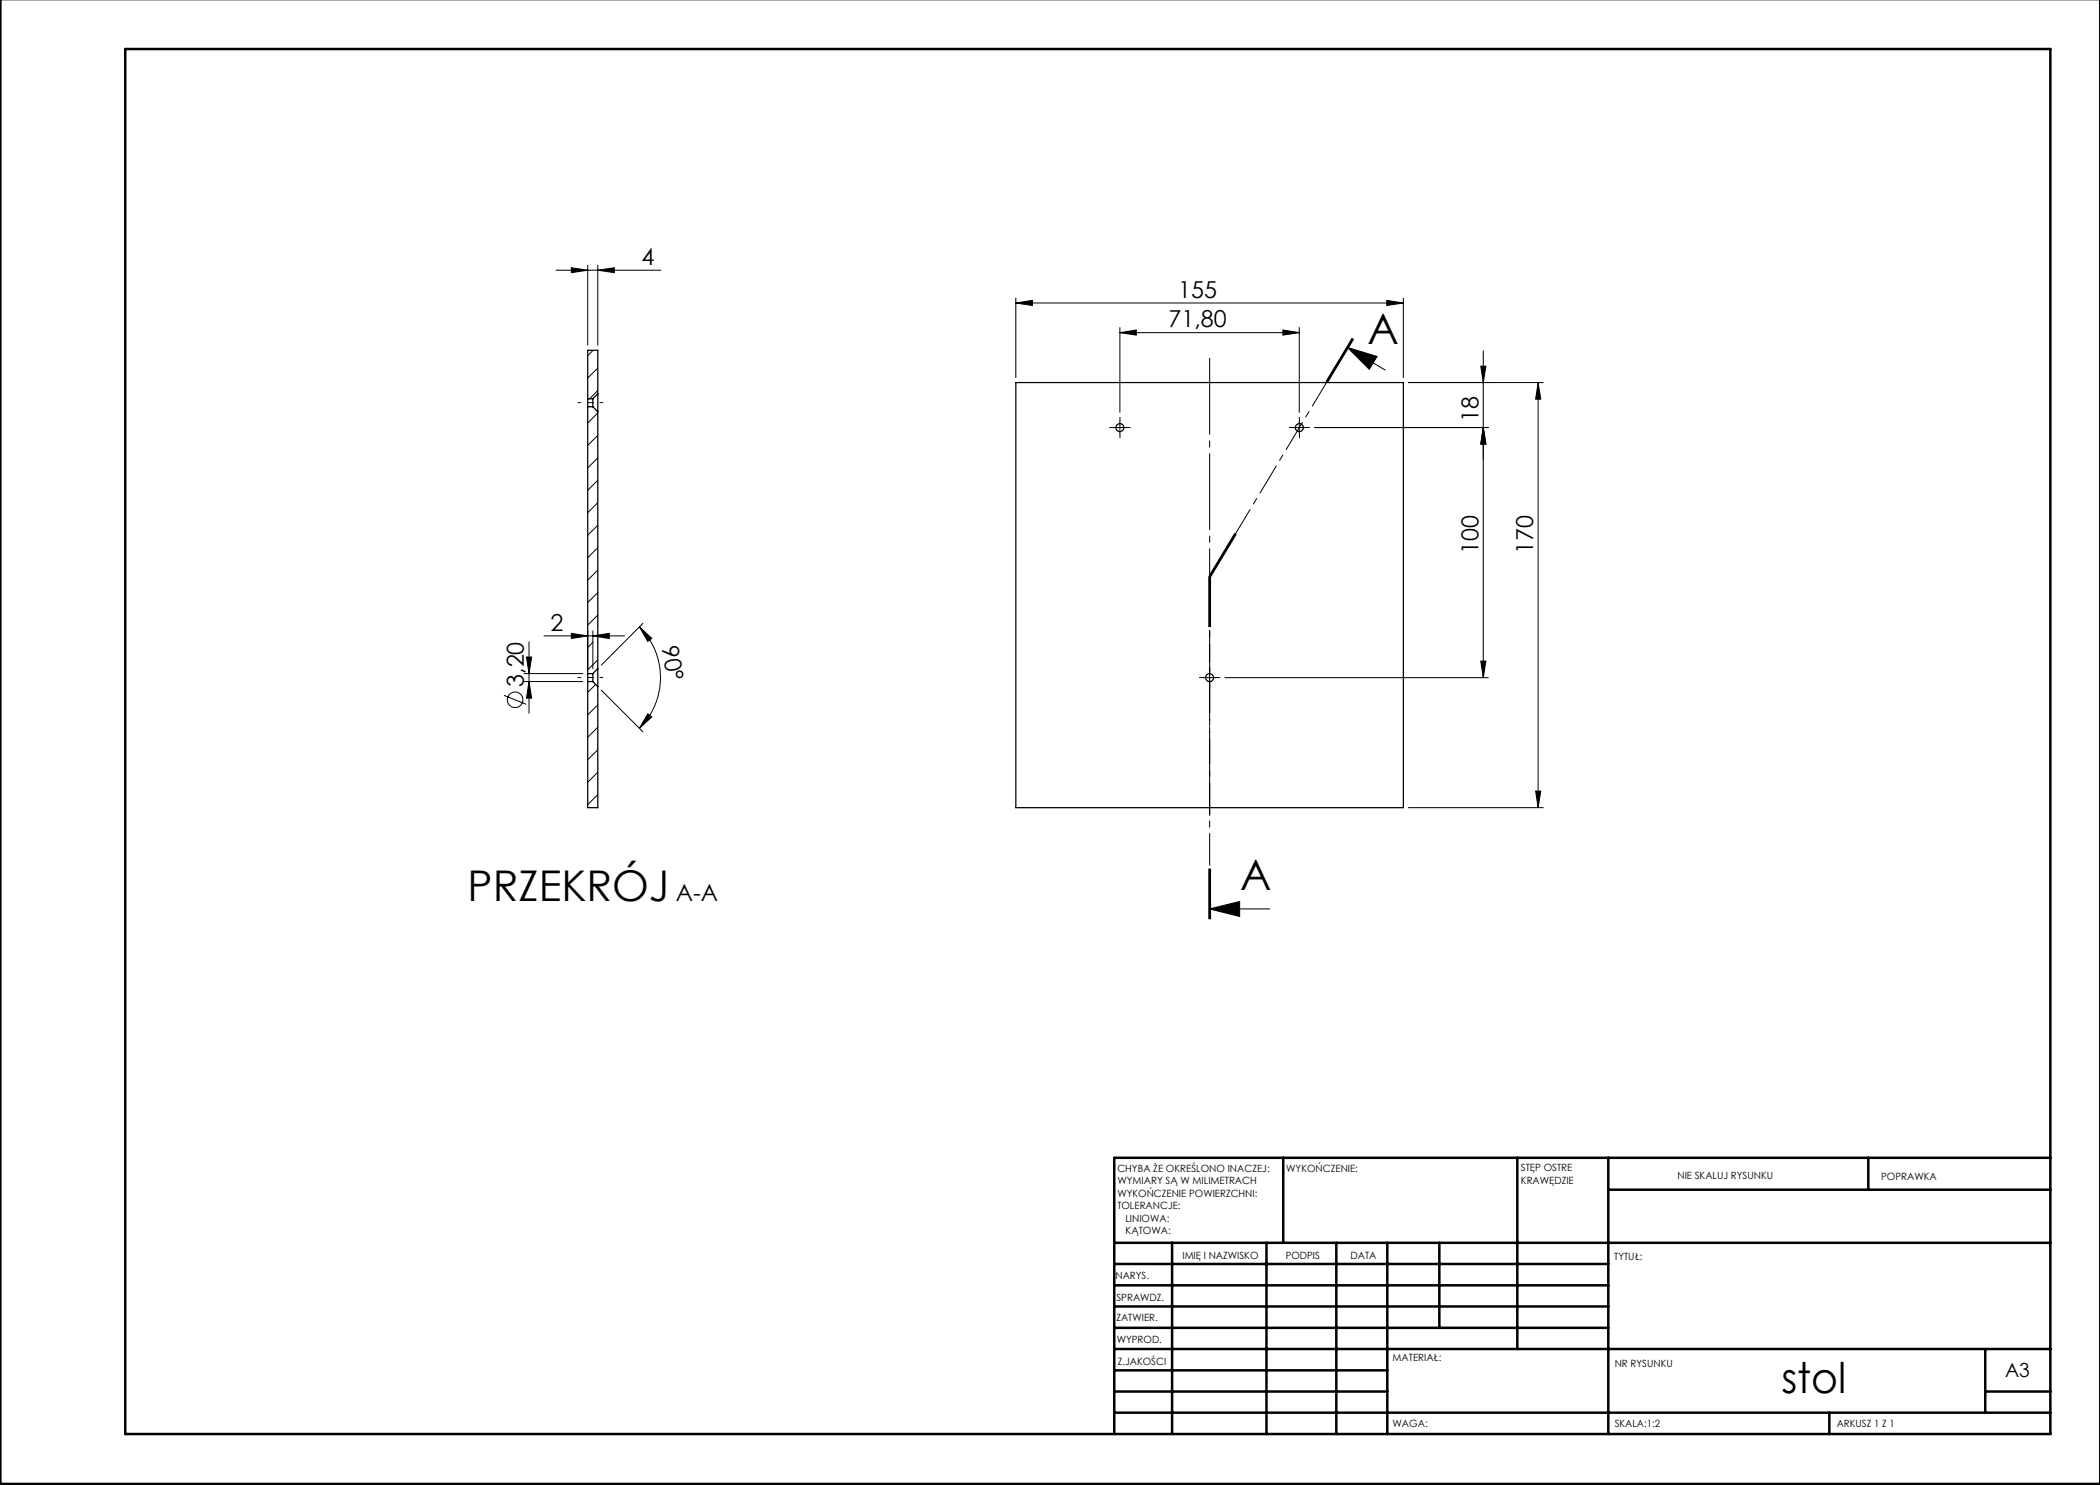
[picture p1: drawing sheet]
<svg xmlns="http://www.w3.org/2000/svg" width="420mm" height="297mm" viewBox="0 0 420 297" stroke-linecap="round" stroke-linejoin="round" font-family="sans-serif">
<g fill="none" stroke="#000" stroke-width=".2">
<path d="M111.2 54h21M114.3 53.5l3.2 .5-3.2 .5zM117.5 53.1v15.9M119.6 54l3.3-.5v1zM119.6 53.1v15.9M203.2 59.6v15.9M280.7 59.6v15.9M118.6 70.1l-1.1 1M119.6 73.6l-2.1 2M119.6 78.1l-1.7 1.7M203.2 60.6l3.3-.5v1zM203.2 60.6h77.5"/>
<path d="M224 66.5l3.3-.5v1zM224 65.5v17M224 66.5h35.9M256.6 66l3.3 .5-3.3 .5zM259.9 65.5v17M269.5 69.5l7.5 4.5M269.5 69.5l5.9 1.8-1.5 2.6zM270.4 67.7l-5.2 8.5M270.6 67.8l-5.2 8.5M270.7 67.9l-5.1 8.5M277.4 60.1l3.3 .5-3.3 .5zM281.7 76.5h26.9"/>
<path d="M296.2 73.2h1l-.5 3.3zM296.7 70.2v65.3M307.6 76.5l.6 3.3h-1.1zM307.6 76.5v85M119.6 82.6l-2.1 2M119.6 87.1l-2.1 2M119.6 91.6l-2.1 2M119.6 96.1l-2.1 2M222.7 85.5h2.5M224 84.3v2.5M258.6 85.5h2.5M259.9 84.3v2.5"/>
<path d="M262.9 85.5h34.8M296.7 85.5l.5 3.3h-1zM119.6 100.5l-2.1 2M119.6 105.1l-2.1 1.9M119.6 109.5l-2.1 2M119.6 114l-2.1 2M119.6 118.5l-2.1 2M241.8 115.3v10M242.1 115.3v10M246.9 106.7l-5.1 8.6M247.1 106.8l-5.2 8.5v10M247.2 106.9l-5.1 8.5"/>
<path d="M100.8 139.1l4.4 1.8M104.8 134.7h11.8M104.8 136.3h11.8M105.3 131.4h1l-.5 3.3zM105.8 128.4v14.3M105.8 136.3l.5 3.3h-1zM108.8 127.2h16.1M114.3 126.7l3.2 .5-3.2 .5zM117.5 126.2v7.5M118.6 127.2l3.2-.5v1zM118.6 126.2v7.5M118.6 128.4l-1.1 1.1"/>
<path d="M119.1 136.9l-1.6 1.6M119.6 123l-2.1 2M119.6 132l-2.1 2M120.3 138l8.3 8.4M127.9 125.4l2.5 2.3-.9 .6zM127.9 125.4a14.3 14.3 0 0 1 0 20.3M128.6 124.7l-8.3 8.3M240.7 135.5h2.5M241.9 134.3v2.5M245 135.5h52.7M296.2 132.2h1l-.5 3.3zM119.6 141l-2.1 2"/>
<path d="M119.6 145.4l-2.1 2.1M119.6 150l-2.1 1.9M119.6 154.4l-2.1 2.1M119.6 158.9l-2.1 2M129.5 142.8l.9 .6-2.5 2.3zM307.1 158.2h1.1l-.6 3.3zM241.8 173.8v10M241.9 173.8v10M242.1 173.8v10zM281.7 161.5h26.9M241.9 181.8h12M241.9 181.8l6-1.5v3z"/>
<circle cx="103" cy="140" r="1.56"/>
</g>
<path d="M241.9 163.5v-92.3" fill="none" stroke="#000" stroke-width=".2" stroke-dasharray="15.2 1.3 1.3 1.3" stroke-dashoffset="-.4"/>
<path d="M222.7 85.5h-.8M224 84.3v-.8M224 86.8v.8M225.2 85.5h.8M258.6 85.5h-.8M259.9 84.3v-.8M259.9 86.8v.8M261.1 85.5h.8M240.7 135.5h-.8M241.9 134.3v-.8M241.9 136.8v.8M243.2 135.5h.8" fill="none" stroke="#000" stroke-width=".2" stroke-dasharray="15.2 1.3 1.3 1.3"/>
<path d="M241.9 115.3v68.5" fill="none" stroke="#000" stroke-width=".2" stroke-dasharray="6.3 1.3 1.3 1.3" stroke-dashoffset="-.6"/>
<path d="M241.9 115.3l28.7-47.5" fill="none" stroke="#000" stroke-width=".2" stroke-dasharray="6.3 1.3 1.3 1.3" stroke-dashoffset=".8"/>
<path d="M120.6 80.5h-5M115.6 135.5h5" fill="none" stroke="#000" stroke-width=".2" stroke-dasharray="15.2 1.3 1.3 1.3" stroke-dashoffset="14.6"/>
<g fill="none" stroke="#000" stroke-width=".5">
<path d="M.1 -.1v296.9h419.9M25 9.8h385.1v277h-385.1zM256.6 231.6v17M303.5 231.6v38.2M321.7 231.6v55.2M321.7 237.9h88.4M373.7 231.6v6.3M410.1 231.6h-187.3v55.2M222.8 248.6h187.3M222.8 257.1h98.9M222.8 252.8h98.9M234.4 248.6v38.2"/>
<path d="M253.3 248.6v38.2M267.3 248.6v38.2M277.5 248.6v38.2M287.9 248.6v17M222.8 265.6h98.9M222.8 261.3h98.9M222.8 278.3h54.7M222.8 274.1h54.7M222.8 269.8h187.3M397.1 278.3h13M397.1 269.8v12.7M222.8 282.5h187.3"/>
<path d="M365.9 282.5v4.3"/>
</g>
<g fill="#000">
<path d="M119.6 54l3.3-.5v1zM114.3 53.5l3.2 .5-3.2 .5z"/>
<path d="M224 66.5l3.3-.5v1zM256.6 66l3.3 .5-3.3 .5z"/>
<path d="M277.4 60.1l3.3 .5-3.3 .5zM203.2 60.6l3.3-.5v1zM118.6 127.2l3.2-.5v1zM114.3 126.7l3.2 .5-3.2 .5z"/>
<path d="M296.7 85.5l.5 3.3h-1zM296.2 132.2h1l-.5 3.3zM105.3 131.4h1l-.5 3.3zM105.8 136.3l.5 3.3h-1z"/>
<path d="M129.5 142.8l.9 .6-2.5 2.3zM127.9 125.4l2.5 2.3-.9 .6z"/>
<path d="M307.1 158.2h1.1l-.6 3.3zM307.6 76.5l.6 3.3h-1.1zM296.7 85.5l.5 3.3h-1zM296.2 73.2h1l-.5 3.3z"/>
<path d="M241.9 181.8l6-1.5v3zM269.5 69.5l5.9 1.8-1.5 2.6z"/>
</g>
<g fill="none" stroke="#000" stroke-width=".25">
<path d="M117.5 79.8v1.5M117.5 79.8h1.1M118.6 79.8v1.5M119.6 78.7v3.6M119.6 78.7l-1 1.1M119.6 78.7v-8.6h-2.1v9.7M203.2 76.5h77.5v85h-77.5zM117.5 81.3v53.4M117.5 81.3h1.1M118.6 81.3l1 1M119.6 82.3v51.4M117.5 134.7v1.6"/>
<path d="M117.5 136.3v25.2h2.1v-24.2M117.5 134.7h1.1M117.5 136.3h1.1M118.6 134.7v1.6M118.6 136.3l1 1M119.6 133.7v3.6M119.6 133.7l-1 1"/>
<circle cx="224" cy="85.5" r=".79"/>
<circle cx="259.9" cy="85.5" r=".8"/>
<circle cx="241.9" cy="135.5" r=".8"/>
</g>
<g font-size="8.5">
<text x="273.5" y="68.8">A</text>
<text x="248" y="178.1">A</text>
<text x="93.5" y="180.2">PRZEKRÓJ</text>
<text x="356.3" y="278.5">stol</text>
</g>
<g font-size="4.7">
<text x="128.3" y="53">4</text>
<text x="235.7" y="59.6">155</text>
<text x="233.7" y="65.5">71,80</text>
<text x="295.7" y="84.4" transform="rotate(-90 295.7 84.4)">18</text>
<text x="295.7" y="110.7" transform="rotate(-90 295.7 110.7)">100</text>
<text x="306.6" y="110.7" transform="rotate(-90 306.6 110.7)">170</text>
<text x="110.1" y="126.1">2</text>
<text x="132.3" y="129.4" transform="rotate(80 132.3 129.4)">90°</text>
<text x="104.8" y="137.4" transform="rotate(-90 104.8 137.4)">3,20</text>
<text x="135.2" y="180.2">A-A</text>
</g>
<text font-size="3.9" x="401" y="275.4">A3</text>
<g font-size="2">
<text x="223.5" y="234.4">CHYBA ŻE OKREŚLONO INACZEJ:</text>
<text x="223.5" y="236.9">WYMIARY SĄ W MILIMETRACH</text>
<text x="223.5" y="239.4">WYKOŃCZENIE POWIERZCHNI:</text>
<text x="257.3" y="234.4">WYKOŃCZENIE:</text>
<text x="304.2" y="234.3">STĘP OSTRE</text>
<text x="304.2" y="236.8">KRAWĘDZIE</text>
<text x="335.5" y="235.8">NIE SKALUJ RYSUNKU</text>
<text x="376.2" y="236">POPRAWKA</text>
<text x="223.5" y="241.9">TOLERANCJE:</text>
<text x="225.1" y="244.4">LINIOWA:</text>
<text x="225.1" y="246.9">KĄTOWA:</text>
<text x="236.5" y="251.7">IMIĘ I NAZWISKO</text>
<text x="257.1" y="251.7">PODPIS</text>
<text x="270.1" y="251.7">DATA</text>
<text x="223.1" y="255.9">NARYS.</text>
<text x="322.8" y="252">TYTUŁ:</text>
<text x="223.3" y="260.1">SPRAWDZ.</text>
<text x="223.3" y="264.2">ZATWIER.</text>
<text x="223.3" y="268.6">WYPROD.</text>
<text x="223.5" y="272.9">Z.JAKOŚCI</text>
<text x="278.5" y="272.3">MATERIAŁ:</text>
<text x="323" y="273.4">NR RYSUNKU</text>
<text x="278.5" y="285.3">WAGA:</text>
<text x="323" y="285.4">SKALA:1:2</text>
<text x="367.4" y="285.4">ARKUSZ 1 Z 1</text>
</g>
</svg>
